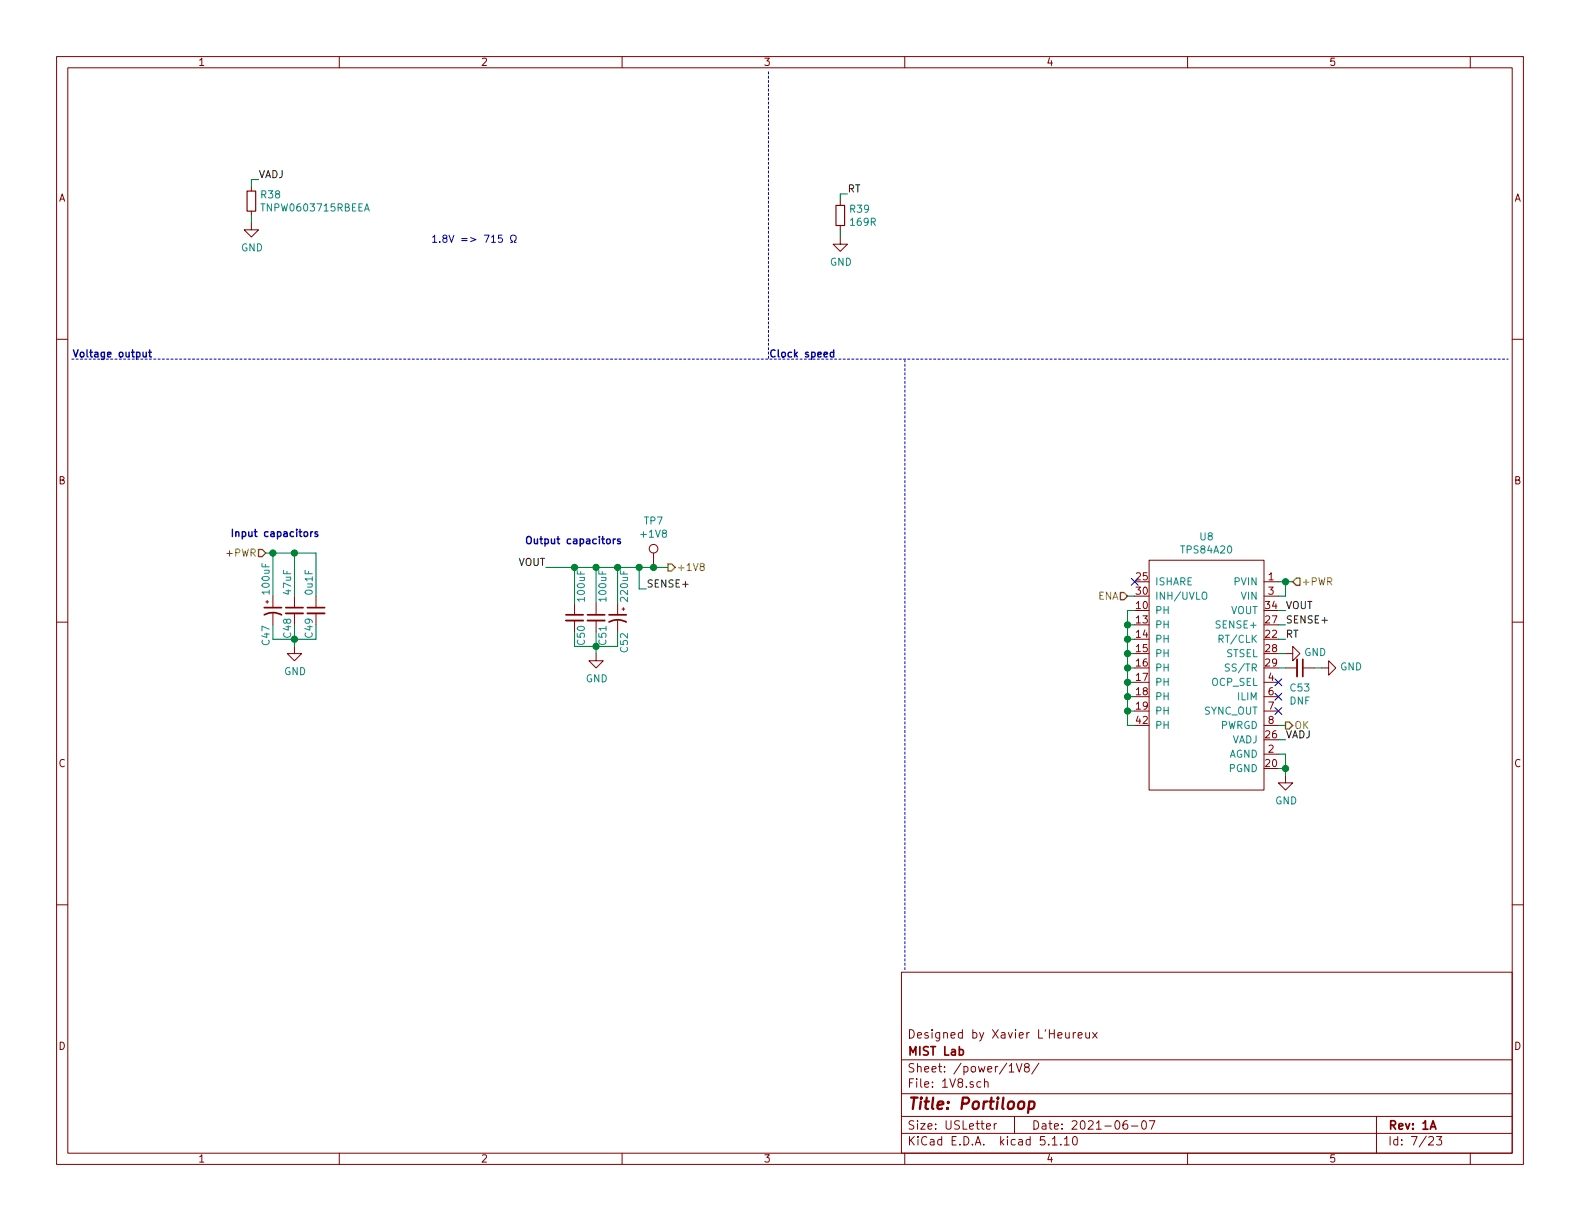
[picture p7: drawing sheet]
<svg xmlns="http://www.w3.org/2000/svg" width="279mm" height="216mm" viewBox="0 0 279 216" stroke-linecap="round" stroke-linejoin="round" font-family="sans-serif">
<g fill="none" stroke="#840000" stroke-width=".18">
<path d="M10 10h259.4v195.9h-259.4zM12 12h255.4v191.9h-255.4zM60 10v2M110 10v2M160 10v2M210 10v2M260 10v2M44.4 39.4v1.2h1.3l-1.3 1.3-1.2-1.3h1.2M44.4 33v.8M44.4 37.3v.8M148.6 35.6v.7M148.6 39.9v.7"/>
<path d="M10 60h2M148.6 41.9v1.3h1.3l-1.3 1.3-1.3-1.3h1.3M267.4 60h2M115.6 97.8v2.5M203.2 99.1h20.3v40.6h-20.3zM10 110h2M47 106.4h.5M47.2 106.2v.5M48.3 105.4v2M48.3 108.5v2M52.1 114.3v1.3h1.2l-1.2 1.2-1.3-1.2h1.3M52.1 105.4v2"/>
<path d="M52.1 108.5v2M55.9 105.4v2M55.9 108.5v2M101.6 106.7v2M101.6 109.7v2.1M105.4 115.6v1.2h1.3l-1.3 1.3-1.3-1.3h1.3M105.4 106.7v2M105.4 109.7v2.1M109.2 106.7v2M109.2 109.7v2.1M110 107.7h.5M110.2 107.4v.6"/>
<path d="M223.5 102.9h2.6M223.5 105.4h2.6M227.3 115.6h1.3v-1.3l1.3 1.3-1.3 1.2v-1.2M227.3 118.1h2.1M230.4 118.1h2M233.7 118.1h1.2v-1.3l1.3 1.3-1.3 1.3v-1.3M267.4 110h2M223.5 133.4h2.6M223.5 120.7h2.6M223.5 123.2h2.6M223.5 125.7h2.6M223.5 128.3h2.6"/>
<path d="M227.3 137.2v1.2h1.3l-1.3 1.3-1.2-1.3h1.2M10 160h2M267.4 160h2M159.4 171.9h108v32h-108zM159.4 197.4h108M159.4 193.4h108M159.4 187.4h108M173.5 191.3h-.5l-.3 .2 .2 .7h.6M174.1 191.4l.2-.1h.4v1M174.1 190.8v1.5M174.4 199.2l.8-.2-.1-.2-.4-.1-.3 .2 .1 .7h.6M175.8 198.7v1"/>
<path d="M176.2 198.7l-.3 .1-.1 .2M178.5 189.6h.8M179.4 197.4v3M179.7 188.1l.5 1.5 .5-1.5M181.5 188.7l-.3-.1v-.3l.3-.2h.2l.3 .2-.1 .3-.6 .2a.48 .48 0 0 0-.1 .6l.3 .2 .4-.2a.48 .48 0 0 0-.2-.7M183.7 188l-1.3 1.9M189.8 182.6v1M190.2 182.6l-.4 .3M190.7 183.1l.7-.2-.1-.2-.4-.1-.2 .2v.7h.6M192 182.6v.8a.39 .39 0 0 0 .7 0M192.7 182.6v1M193.2 182.6l.8 1"/>
<path d="M194 182.6l-.8 1M199.3 198.2a.62 .62 0 0 0-.7 .6l.1 .7 .2 .2 .5-.2v-.5l-.1-.2h-.4l-.3 .2M200.1 199.1h1.1M202 198.3l.4-.1a.94 .94 0 0 1 0 1.5 .82 .82 0 0 1-.4-1.4zM203.2 198.2h1l-.6 1.5M243.4 197.4v6.5M60 203.9v2M110 203.9v2M159.4 200.4h108M160 203.9v2M186.1 201.4l.4-.4v1.5M186.1 202.5h.8"/>
<path d="M187.6 202.3v.2M188.2 201.4l.4-.4v1.5M188.2 202.5h.9M189.8 201.1l.3-.1a.94 .94 0 0 1 0 1.5l-.4-.3v-.7zM210 203.9v2M252.7 201.1l.2-.1h.3l.3 .4-.9 1.1h.9M254 201h.9l-.4 .5 .4 .2v.6l-.2 .2-.7-.2M260 203.9v2"/>
<circle cx="115.6" cy="97" r=".76"/>
</g>
<path d="M46.7 108.7a3.2 3.2 0 0 1 3.1 0M46.7 107.4h3.1M50.5 107.4h3.1M54.4 107.4h3M100.1 108.7h3M103.9 108.7h3M107.7 110a3.2 3.2 0 0 1 3 0M107.7 108.7h3M230.4 116.6v3M169.6 185.6h.5l.3 .3-.2 .6h-.6M252.9 199.7l.5-1.5 .5 1.5" fill="none" stroke="#840000" stroke-width=".3"/>
<path d="M182 194.8h.8l.2 .3-.1 .6a.66 .66 0 0 1-1 .3M182 194.8l-.2 2" fill="none" stroke="#840000" stroke-width=".41"/>
<path d="M50.5 108.5h3.1M54.4 108.5h3M100.1 109.7h3M103.9 109.7h3M229.4 116.6v3" fill="none" stroke="#840000" stroke-width=".33"/>
<path d="M43.7 33.8h1.5v3.5h-1.5zM147.8 36.3h1.6v3.6h-1.6z" fill="none" stroke="#840000" stroke-width=".2"/>
<path d="M64.5 37.3l.4-1.3 .4 1.3M212.6 104.9a.45 .45 0 0 1 .8 0 .88 .88 0 0 1-.3 1.1l-.3-.1a1.07 1.07 0 0 1-.2-1zM217.4 117.5l-.5-.1-.2 .3 .1 .3 .5 .2v.3l-.2 .2-.4-.1" fill="none" stroke="#008484" stroke-width=".18"/>
<path d="M135.9 12.7v50.8M12.7 63.5h254M160 171.5v-108" fill="none" stroke="#0000c2" stroke-width=".18" stroke-dasharray=".4 .4"/>
<g fill="none" stroke="#008400" stroke-width=".18">
<path d="M44.4 38.1v1.3M45.7 31.8h-1.3v1.2M149.9 34.3h-1.3v1.3M148.6 40.6v1.3M47 97.8h8.9v7.6M48.3 97.8v7.6M52.1 97.8v7.6M48.3 113h7.6M52.1 113v1.3M96.5 100.3h21.6M101.6 100.3v6.4M101.6 114.3h7.6"/>
<path d="M105.4 100.3v6.4M105.4 114.3v1.3M109.2 100.3v6.4M113 100.3v3.8h1.3M199.4 113h1.3M199.4 105.4h1.3M199.4 118.1h1.3M199.4 115.6h1.3M199.4 110.5h1.3M200.7 108h-1.3v20.3h1.3M226.1 108h1.2M226.1 113h1.2"/>
<path d="M226.1 118.1h1.2M226.1 115.6h1.2M226.1 110.5h1.2M226.1 102.9h2.5M227.3 102.9v2.5h-1.2M232.4 118.1h1.3M199.4 120.7h1.3M199.4 125.7h1.3M199.4 123.2h1.3M226.1 128.3h1.2M226.1 130.8h1.2M226.1 133.4h1.2v3.8"/>
<path d="M226.1 135.9h1.2"/>
</g>
<path d="M124.1 100.2l-.3-.3 .1-.2 .2-.1 .4 .1v.4l-.6 .1-.1 .2v.3l.3 .2 .3-.1 .1-.1v-.4l-.2-.1" fill="none" stroke="#848400" stroke-width=".18"/>
<path d="M45.7 97.2h.7l.6 .6-.6 .6h-.7zM118.1 99.7h.6l.7 .6-.7 .7h-.6zM198.1 104.8h.7l.6 .6-.6 .6h-.7zM229.2 102.2h.7v1.3h-.7l-.6-.6zM227.3 127.6h.7l.6 .7-.6 .6h-.7z" fill="none" stroke="#848400" stroke-width=".25"/>
<path d="M25.3 62.3l.1 .8h.3l.2-.1M25.9 62.3v.8M26.3 62.3h.5M26.5 61.8v1.1l.3 .2M147.4 62.3h-.4l-.2 .2 .1 .6h.5M147.4 61.8v1.3M54.9 94v.9M55.3 94l-.4 .3M56.2 94.1l-.3-.1-.2 .2v.2l.5 .1v.3h-.5M108.5 95.3v.8M108.8 95.3l-.3 .2M109.7 95.4l-.3-.1-.2 .2v.2l.5 .1v.3h-.5" fill="none" stroke="#0000c2" stroke-width=".25"/>
<path d="M85.6 41.6h.9l-.6 1.2M86.9 41.9l.4-.3v1.2M86.9 42.8h.7M88.8 41.6h-.6l-.1 .6 .5-.1 .2 .2v.3l-.2 .2-.5-.1M90.3 42.8h.3v-.2a.54 .54 0 0 1-.3-.7 .54 .54 0 0 1 .8-.2 .59 .59 0 0 1-.1 .9v.2h.3" fill="none" stroke="#0000c2" stroke-width=".18"/>
<g fill="#008400" stroke="#008400" stroke-width=".25">
<circle cx="199.4" cy="110.5" r=".51"/>
<circle cx="115.6" cy="100.3" r=".51"/>
<circle cx="199.4" cy="125.7" r=".51"/>
<circle cx="105.4" cy="100.3" r=".51"/>
<circle cx="101.6" cy="100.3" r=".51"/>
<circle cx="227.3" cy="135.9" r=".51"/>
<circle cx="199.4" cy="113" r=".51"/>
<circle cx="105.4" cy="114.3" r=".51"/>
<circle cx="199.4" cy="123.2" r=".51"/>
<circle cx="109.2" cy="100.3" r=".51"/>
<circle cx="227.3" cy="102.9" r=".51"/>
<circle cx="113" cy="100.3" r=".51"/>
<circle cx="199.4" cy="120.7" r=".51"/>
<circle cx="52.1" cy="97.8" r=".51"/>
<circle cx="48.3" cy="97.8" r=".51"/>
<circle cx="199.4" cy="115.6" r=".51"/>
<circle cx="52.1" cy="113" r=".51"/>
<circle cx="199.4" cy="118.1" r=".51"/>
</g>
<path d="M200.1 102.3l1.2 1.2M201.3 102.3l-1.2 1.2M225.5 120l1.2 1.3M225.5 125.1l1.2 1.2M225.5 122.6l1.2 1.2M226.7 120l-1.2 1.3M226.7 125.1l-1.2 1.2M226.7 122.6l-1.2 1.2" fill="none" stroke="#000084" stroke-width=".18"/>
<text font-size="2.8" fill="#840000" x="160.4" y="196.2">Title: Portiloop</text>
<g font-size="2.1" fill="#840000">
<text x="160.4" y="183.6">Designed by Xavier L'Heureux</text>
<text x="160.4" y="189.6">Sheet: /power/1V8/</text>
<text x="160.4" y="186.6">MIST Lab</text>
<text x="160.4" y="192.3">File: 1V8.sch</text>
<text x="160.4" y="202.5">KiCad E.D.A. kicad 5.1.10</text>
<text x="160.4" y="199.7">Size: USLetter</text>
<text x="182.4" y="199.7">Date: 2021-06-07</text>
<text x="245.4" y="199.7">Rev: 1A</text>
<text x="245.4" y="202.5">Id: 7/23</text>
</g>
<g font-size="1.8" fill="#840000">
<text x="35" y="11.6">1</text>
<text x="85" y="11.6">2</text>
<text x="135" y="11.6">3</text>
<text x="185" y="11.6">4</text>
<text x="235" y="11.6">5</text>
<text x="10.4" y="35.6">A</text>
<text x="267.8" y="35.6">A</text>
<text x="10.4" y="85.6">B</text>
<text x="267.8" y="85.6">B</text>
<text x="201" y="107.7">10</text>
<text x="201" y="102.6">25</text>
<text x="201" y="105.2">30</text>
<text x="223.8" y="107.7">34</text>
<text x="224.3" y="102.6">1</text>
<text x="224.3" y="105.2">3</text>
<text x="201" y="110.2">13</text>
<text x="201" y="112.8">14</text>
<text x="223.8" y="112.8">22</text>
<text x="223.8" y="110.2">27</text>
<text x="201" y="115.3">15</text>
<text x="201" y="117.9">16</text>
<text x="223.8" y="115.3">28</text>
<text x="223.8" y="117.9">29</text>
<text x="201" y="120.4">17</text>
<text x="201" y="122.9">18</text>
<text x="201" y="125.5">19</text>
<text x="224.3" y="120.4">4</text>
<text x="224.3" y="122.9">6</text>
<text x="224.3" y="125.5">7</text>
<text x="201" y="128">42</text>
<text x="223.8" y="130.6">26</text>
<text x="224.3" y="128">8</text>
<text x="10.4" y="135.6">C</text>
<text x="223.8" y="135.6">20</text>
<text x="224.3" y="133.1">2</text>
<text x="267.8" y="135.6">C</text>
<text x="10.4" y="185.6">D</text>
<text x="267.8" y="185.6">D</text>
<text x="35" y="205.5">1</text>
<text x="85" y="205.5">2</text>
<text x="135" y="205.5">3</text>
<text x="185" y="205.5">4</text>
<text x="235" y="205.5">5</text>
</g>
<g font-size="1.8">
<text x="45.7" y="31.5">VADJ</text>
<text x="149.9" y="34">RT</text>
<text x="91.6" y="100.1">VOUT</text>
<text x="114.3" y="103.9">SENSE+</text>
<text x="227.3" y="107.7">VOUT</text>
<text x="227.3" y="112.8">RT</text>
<text x="227.3" y="110.2">SENSE+</text>
<text x="227.3" y="130.6">VADJ</text>
</g>
<g font-size="1.8" fill="#008484">
<text x="46.2" y="35.1">R38</text>
<text x="46.6" y="37.4">TNPW0603715RBEEA</text>
<text x="150.4" y="37.6">R39</text>
<text x="150.5" y="39.9">169R</text>
<text x="42.6" y="44.4">GND</text>
<text x="146.8" y="47">GND</text>
<text x="113.5" y="95.1">+1V8</text>
<text x="113.9" y="92.8">TP7</text>
<text x="212.2" y="95.6">U8</text>
<text x="209" y="97.9">TPS84A20</text>
<text x="47.7" y="104.9" transform="rotate(-90 47.7 104.9)">100uF</text>
<text x="51.5" y="105.1" transform="rotate(-90 51.5 105.1)">47uF</text>
<text x="55.3" y="105.1" transform="rotate(-90 55.3 105.1)">0u1F</text>
<text x="103.4" y="106.2" transform="rotate(-90 103.4 106.2)">100uF</text>
<text x="107.2" y="106.2" transform="rotate(-90 107.2 106.2)">100uF</text>
<text x="111" y="106.2" transform="rotate(-90 111 106.2)">220uF</text>
<text x="204.2" y="103.5">ISHARE</text>
<text x="204.2" y="106">INH/UVLO</text>
<text x="218.4" y="103.5">PVIN</text>
<text x="219.6" y="106">VIN</text>
<text x="204.2" y="108.6">PH</text>
<text x="204.2" y="111.1">PH</text>
<text x="204.2" y="113.7">PH</text>
<text x="215.5" y="111.1">SENSE+</text>
<text x="216" y="113.7">RT/CLK</text>
<text x="217.6" y="108.6">VOUT</text>
<text x="50.2" y="119.4">GND</text>
<text x="204.2" y="116.2">PH</text>
<text x="204.2" y="118.7">PH</text>
<text x="216.8" y="116.2">STSEL</text>
<text x="217.3" y="118.7">SS/TR</text>
<text x="230.6" y="116">GND</text>
<text x="237" y="118.5">GND</text>
<text x="103.6" y="120.6">GND</text>
<text x="204.2" y="121.3">PH</text>
<text x="204.2" y="123.8">PH</text>
<text x="214.2" y="121.3">OCP_SEL</text>
<text x="219" y="123.8">ILIM</text>
<text x="228.1" y="124.6">DNF</text>
<text x="228.2" y="122.3">C53</text>
<text x="204.2" y="126.4">PH</text>
<text x="204.2" y="128.9">PH</text>
<text x="212.9" y="126.4">SYNC_OUT</text>
<text x="215.7" y="128.9">PWRGD</text>
<text x="217.8" y="131.4">VADJ</text>
<text x="217.3" y="134">AGND</text>
<text x="217.4" y="136.5">PGND</text>
<text x="225.5" y="142.2">GND</text>
</g>
<g font-size="1.8" fill="#0000c2">
<text x="76.2" y="42.9">1.8V =&gt; 715</text>
<text x="12.7" y="63.2">Voltage output</text>
<text x="135.9" y="63.2">Clock speed</text>
<text x="40.6" y="94.9">Input capacitors</text>
<text x="92.7" y="96.2">Output capacitors</text>
</g>
<g font-size="1.8" fill="#848400">
<text x="40.3" y="98.4">+PWR</text>
<text x="119.6" y="101">+1V8</text>
<text x="194.1" y="106">ENA</text>
<text x="230.1" y="103.5">+PWR</text>
<text x="228.9" y="128.9">OK</text>
</g>
<g font-size="1.8" fill="#008400">
<text x="51.5" y="112.7" transform="rotate(-90 51.5 112.7)">C48</text>
<text x="55.3" y="112.7" transform="rotate(-90 55.3 112.7)">C49</text>
<text x="103.4" y="114" transform="rotate(-90 103.4 114)">C50</text>
<text x="107.2" y="114" transform="rotate(-90 107.2 114)">C51</text>
<text x="47.7" y="114" transform="rotate(-90 47.7 114)">C47</text>
<text x="111" y="115.3" transform="rotate(-90 111 115.3)">C52</text>
</g>
</svg>
